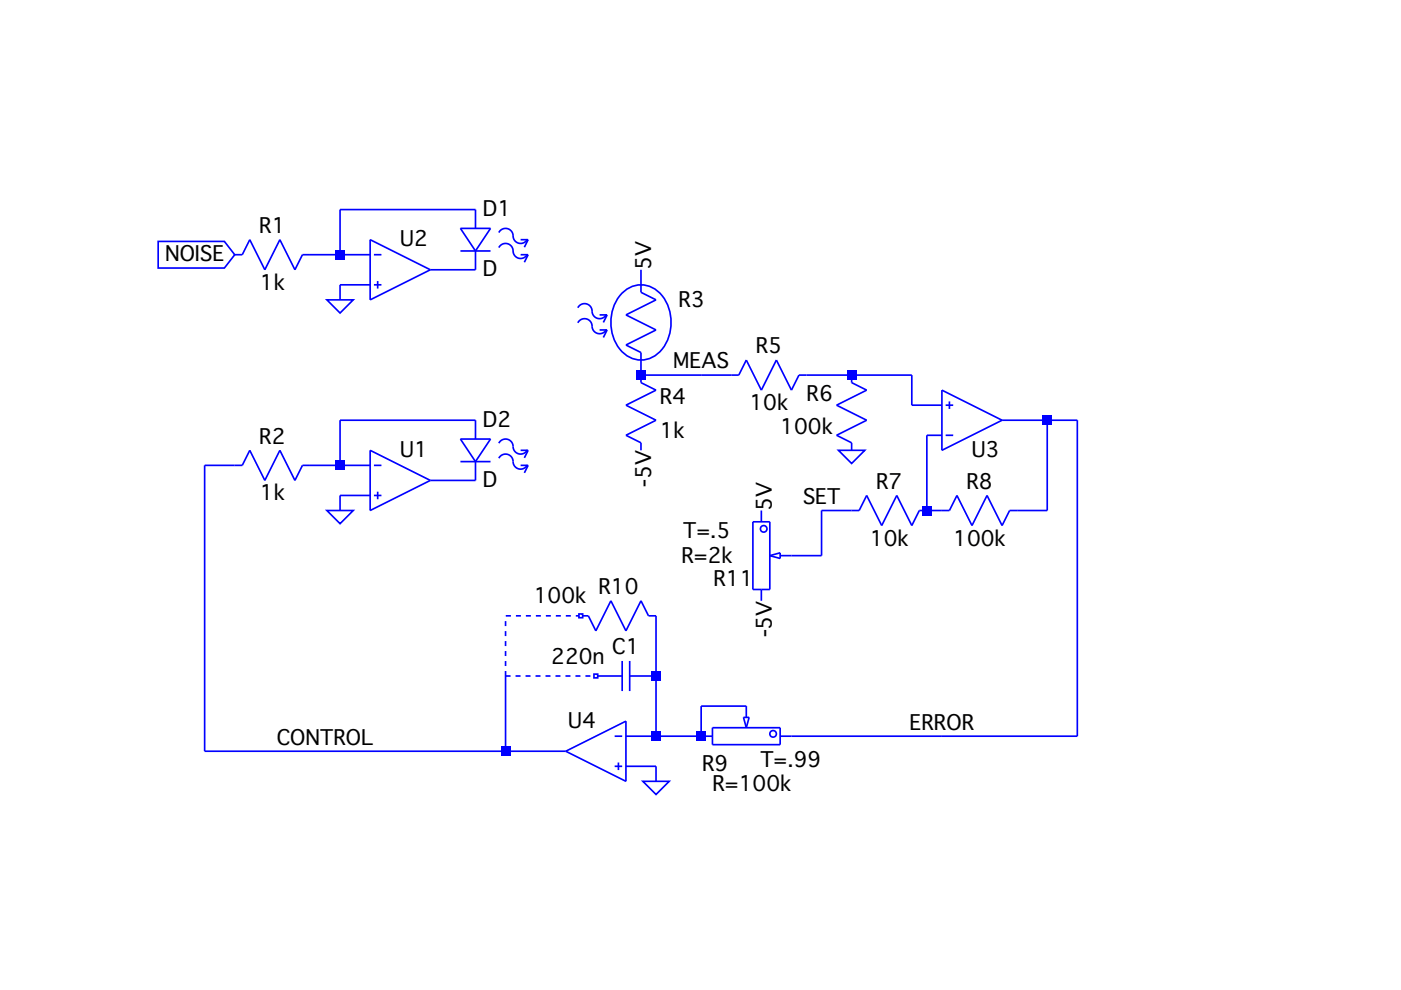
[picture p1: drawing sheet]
Version 4
SHEET 1 1516 732
WIRE 128 64 -16 64
WIRE -16 112 -16 64
WIRE -16 112 -48 112
WIRE 16 112 -16 112
WIRE 128 128 80 128
WIRE 16 144 -16 144
WIRE -16 160 -16 144
WIRE 368 240 304 240
WIRE 400 240 368 240
WIRE 528 240 480 240
WIRE 592 240 528 240
WIRE 592 272 592 240
WIRE 624 272 592 272
WIRE 128 288 -16 288
WIRE 736 288 688 288
WIRE 768 288 736 288
WIRE 624 304 608 304
WIRE -128 336 -160 336
WIRE -16 336 -16 288
WIRE -16 336 -48 336
WIRE 16 336 -16 336
WIRE 128 352 80 352
WIRE 16 368 -16 368
WIRE -16 384 -16 368
WIRE 528 384 496 384
WIRE 608 384 608 304
WIRE 624 384 608 384
WIRE 736 384 736 288
WIRE 736 384 704 384
WIRE 496 432 496 384
WIRE 496 432 464 432
WIRE 320 560 320 496
WIRE 416 592 368 592
WIRE 320 624 320 560
WIRE 320 624 288 624
WIRE 368 624 368 592
WIRE 368 624 320 624
WIRE 624 624 464 624
WIRE 768 624 768 288
WIRE 768 624 624 624
WIRE -160 640 -160 336
WIRE -32 640 -160 640
WIRE 160 640 160 560
WIRE 160 640 -32 640
WIRE 224 640 160 640
WIRE 320 656 288 656
WIRE 320 672 320 656
FLAG -16 384 0
FLAG 304 128 5V
FLAG 496 384 SET
FLAG 624 624 ERROR
FLAG 304 320 -5V
FLAG 528 320 0
FLAG -16 160 0
FLAG -128 112 NOISE
IOPIN -128 112 In
FLAG 320 672 0
FLAG -32 640 CONTROL
FLAG 368 240 MEAS
FLAG 432 384 5V
FLAG 432 480 -5V
SYMBOL LED 112 288 R0
SYMATTR InstName D2
SYMBOL Opamps/opamp 48 288 R0
WINDOW 0 0 32 Left 2
SYMATTR InstName U1
SYMBOL res -32 320 R90
WINDOW 0 0 56 VBottom 2
WINDOW 3 32 56 VTop 2
SYMATTR InstName R2
SYMATTR Value 1k
SYMBOL res 496 224 R90
WINDOW 0 0 56 VBottom 2
WINDOW 3 32 56 VTop 2
SYMATTR InstName R5
SYMATTR Value 10k
SYMBOL res 624 368 R90
WINDOW 0 0 56 VBottom 2
WINDOW 3 32 56 VTop 2
SYMATTR InstName R7
SYMATTR Value 10k
SYMBOL Opamps/opamp 656 352 M180
WINDOW 0 0 32 Left 2
SYMATTR InstName U3
SYMBOL res 720 368 R90
WINDOW 0 0 56 VBottom 2
WINDOW 3 32 56 VTop 2
SYMATTR InstName R8
SYMATTR Value 100k
SYMBOL res 288 224 R0
WINDOW 0 36 40 Left 2
WINDOW 3 36 76 Left 2
SYMATTR InstName R4
SYMATTR Value 1k
SYMBOL res 544 336 R180
WINDOW 0 36 76 Left 2
WINDOW 3 36 40 Left 2
SYMATTR InstName R6
SYMATTR Value 100k
SYMBOL LED 112 64 R0
SYMATTR InstName D1
SYMBOL Opamps/opamp 48 64 R0
WINDOW 0 0 32 Left 2
SYMATTR InstName U2
SYMBOL res -32 96 R90
WINDOW 0 0 56 VBottom 2
WINDOW 3 32 56 VTop 2
SYMATTR InstName R1
SYMATTR Value 1k
SYMBOL photores 288 128 R0
SYMATTR InstName R3
SYMATTR Value ""
SYMBOL pot 416 624 M90
WINDOW 0 30 -47 VRight 2
WINDOW 3 51 -36 VRight 2
WINDOW 123 26 15 VRight 2
SYMATTR InstName R9
SYMATTR Value R=100k
SYMATTR Value2 T=.99
SYMBOL Opamps/opamp 256 576 M0
WINDOW 0 0 32 Left 2
SYMATTR InstName U4
SYMBOL cap 256 544 M90
WINDOW 0 0 32 VBottom 2
WINDOW 3 -18 -19 VTop 2
SYMATTR InstName C1
SYMATTR Value 220n
SYMBOL res 224 480 M90
WINDOW 0 0 56 VBottom 2
WINDOW 3 -19 -6 VTop 2
SYMATTR InstName R10
SYMATTR Value 100k
SYMBOL pot 432 432 R180
WINDOW 0 51 -25 Right 2
WINDOW 3 85 -1 Right 2
WINDOW 123 83 26 Right 2
SYMATTR InstName R11
SYMATTR Value R=2k
LINE Normal 240 496 160 496 2
LINE Normal 160 560 256 560 2
LINE Normal 160 560 160 496 2
